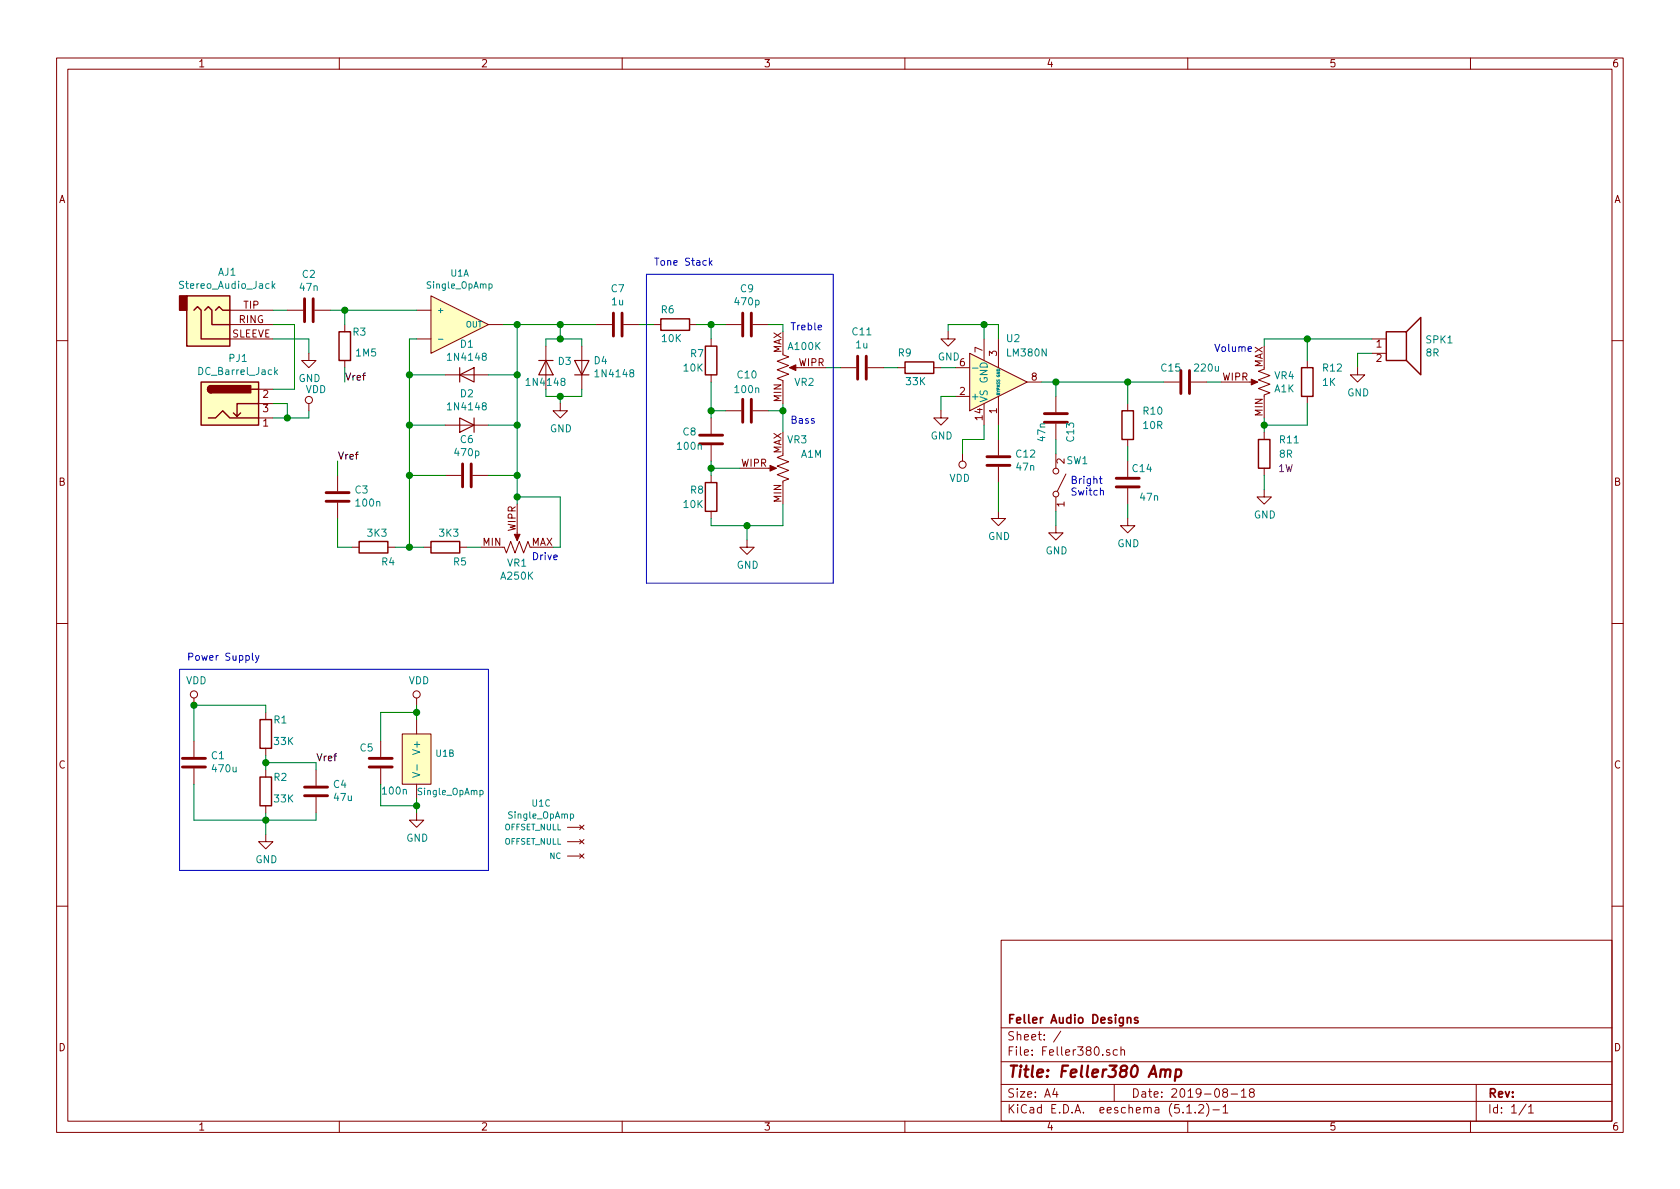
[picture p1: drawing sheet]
EESchema Schematic File Version 4
LIBS:Feller380-cache
EELAYER 29 0
EELAYER END
$Descr A4 11693 8268
encoding utf-8
Sheet 1 1
Title "Feller380 Amp"
Date "2019-08-18"
Rev ""
Comp "Feller Audio Designs"
Comment1 ""
Comment2 ""
Comment3 ""
Comment4 ""
$EndDescr
$Comp
L GuitarPedalStuff:Stereo_Audio_Jack AJ1
U 1 1
P 1450 2250
F 0 "AJ1" H 1582 2617 50  0000 C CNN
F 1 "Stereo_Audio_Jack" H 1582 2526 50  0000 C CNN
F 2 "GuitarPedalStuff:Stereo_Audio_Jack" H 1500 1950 50  0001 C CNN
F 3 "~" H 1500 2250 50  0001 C CNN
	1    1450 2250
	1    0    0    -1  
$EndComp
$Comp
L GuitarPedalStuff:Single_OpAmp U1
U 1 1
P 3200 2250
F 0 "U1" H 3200 1896 45  0000 C CNN
F 1 "Single_OpAmp" H 3200 1980 45  0000 C CNN
F 2 "GuitarPedalStuff:DIP-8_Socket" H 3200 2600 20  0001 C CNN
F 3 "" H 3200 2250 50  0001 C CNN
	1    3200 2250
	1    0    0    1   
$EndComp
$Comp
L GuitarPedalStuff:Single_OpAmp U1
U 2 1
P 2900 5250
F 0 "U1" H 3028 5267 45  0000 L CNN
F 1 "Single_OpAmp" H 2900 5000 45  0000 L CNN
F 2 "GuitarPedalStuff:DIP-8_Socket" H 2900 5600 20  0001 C CNN
F 3 "" H 2900 5250 50  0001 C CNN
	2    2900 5250
	1    0    0    -1  
$EndComp
$Comp
L GuitarPedalStuff:DC_Barrel_Jack PJ1
U 1 1
P 1600 2800
F 0 "PJ1" H 1657 3117 50  0000 C CNN
F 1 "DC_Barrel_Jack" H 1657 3026 50  0000 C CNN
F 2 "GuitarPedalStuff:DC_Barrel_Jack" H 1600 2500 50  0001 C CNN
F 3 "~" H 1650 2760 50  0001 C CNN
	1    1600 2800
	1    0    0    -1  
$EndComp
Wire Wire Line
	1900 2700 2050 2700
Wire Wire Line
	2050 2700 2050 2250
Wire Wire Line
	2050 2250 1900 2250
Wire Wire Line
	1900 2350 2150 2350
Wire Wire Line
	2150 2350 2150 2450
$Comp
L power:GND #PWR03
U 1 1
P 2150 2450
F 0 "#PWR03" H 2150 2200 50  0001 C CNN
F 1 "GND" H 2155 2277 50  0000 C CNN
F 2 "" H 2150 2450 50  0001 C CNN
F 3 "" H 2150 2450 50  0001 C CNN
	1    2150 2450
	1    0    0    -1  
$EndComp
Wire Wire Line
	1900 2900 2000 2900
Wire Wire Line
	2150 2900 2150 2850
$Comp
L Device:C C2
U 1 1
P 2150 2150
F 0 "C2" V 1898 2150 50  0000 C CNN
F 1 "47n" V 1989 2150 50  0000 C CNN
F 2 "Capacitor_THT:C_Rect_L7.2mm_W5.5mm_P5.00mm_FKS2_FKP2_MKS2_MKP2" H 2188 2000 50  0001 C CNN
F 3 "~" H 2150 2150 50  0001 C CNN
	1    2150 2150
	0    1    1    0   
$EndComp
$Comp
L Device:R R3
U 1 1
P 2400 2400
F 0 "R3" H 2450 2500 50  0000 L CNN
F 1 "1M5" H 2470 2355 50  0000 L CNN
F 2 "Resistor_THT:R_Axial_DIN0207_L6.3mm_D2.5mm_P7.62mm_Horizontal" V 2330 2400 50  0001 C CNN
F 3 "~" H 2400 2400 50  0001 C CNN
	1    2400 2400
	1    0    0    -1  
$EndComp
Wire Wire Line
	1900 2150 2000 2150
Wire Wire Line
	2300 2150 2400 2150
Wire Wire Line
	2400 2250 2400 2150
Connection ~ 2400 2150
Wire Wire Line
	2400 2150 2900 2150
$Comp
L Device:D D1
U 1 1
P 3250 2600
F 0 "D1" H 3250 2816 50  0000 C CNN
F 1 "1N4148" H 3250 2725 50  0000 C CNN
F 2 "GuitarPedalStuff:Diode_Socket" H 3250 2600 50  0001 C CNN
F 3 "~" H 3250 2600 50  0001 C CNN
	1    3250 2600
	1    0    0    -1  
$EndComp
$Comp
L Device:D D2
U 1 1
P 3250 2950
F 0 "D2" H 3250 2734 50  0000 C CNN
F 1 "1N4148" H 3250 2825 50  0000 C CNN
F 2 "GuitarPedalStuff:Diode_Socket" H 3250 2950 50  0001 C CNN
F 3 "~" H 3250 2950 50  0001 C CNN
	1    3250 2950
	-1   0    0    1   
$EndComp
$Comp
L Device:C C6
U 1 1
P 3250 3300
F 0 "C6" V 2998 3300 50  0000 C CNN
F 1 "470p" V 3089 3300 50  0000 C CNN
F 2 "Capacitor_THT:C_Rect_L7.2mm_W5.5mm_P5.00mm_FKS2_FKP2_MKS2_MKP2" H 3288 3150 50  0001 C CNN
F 3 "~" H 3250 3300 50  0001 C CNN
	1    3250 3300
	0    1    1    0   
$EndComp
Wire Wire Line
	2900 2350 2850 2350
Wire Wire Line
	2850 2350 2850 2600
Wire Wire Line
	2850 2600 3100 2600
Wire Wire Line
	3400 2600 3600 2600
Wire Wire Line
	3600 2600 3600 2250
Wire Wire Line
	3600 2250 3500 2250
Wire Wire Line
	2850 2600 2850 2950
Wire Wire Line
	2850 2950 3100 2950
Connection ~ 2850 2600
Wire Wire Line
	3400 2950 3600 2950
Wire Wire Line
	3600 2950 3600 2600
Connection ~ 3600 2600
Wire Wire Line
	2850 2950 2850 3300
Wire Wire Line
	2850 3300 3100 3300
Connection ~ 2850 2950
Wire Wire Line
	3400 3300 3600 3300
Wire Wire Line
	3600 3300 3600 2950
Connection ~ 3600 2950
$Comp
L GuitarPedalStuff:Pot VR1
U 1 1
P 3600 3800
F 0 "VR1" V 3487 3800 50  0000 C CNN
F 1 "A250K" V 3396 3800 50  0000 C CNN
F 2 "GuitarPedalStuff:Pot" H 3650 3250 50  0001 C CNN
F 3 "~" H 3600 3800 50  0001 C CNN
	1    3600 3800
	0    1    -1   0   
$EndComp
Wire Wire Line
	3600 3500 3600 3450
Connection ~ 3600 3300
Wire Wire Line
	3850 3800 3900 3800
Wire Wire Line
	3900 3800 3900 3450
Wire Wire Line
	3900 3450 3600 3450
Connection ~ 3600 3450
Wire Wire Line
	3600 3450 3600 3300
$Comp
L Device:R R5
U 1 1
P 3100 3800
F 0 "R5" V 3200 3850 50  0000 L CNN
F 1 "3K3" V 3000 3750 50  0000 L CNN
F 2 "Resistor_THT:R_Axial_DIN0207_L6.3mm_D2.5mm_P7.62mm_Horizontal" V 3030 3800 50  0001 C CNN
F 3 "~" H 3100 3800 50  0001 C CNN
	1    3100 3800
	0    1    1    0   
$EndComp
Wire Wire Line
	3250 3800 3350 3800
Wire Wire Line
	2950 3800 2850 3800
Wire Wire Line
	2850 3800 2850 3300
Connection ~ 2850 3300
$Comp
L Device:R R4
U 1 1
P 2600 3800
F 0 "R4" V 2700 3850 50  0000 L CNN
F 1 "3K3" V 2500 3750 50  0000 L CNN
F 2 "Resistor_THT:R_Axial_DIN0207_L6.3mm_D2.5mm_P7.62mm_Horizontal" V 2530 3800 50  0001 C CNN
F 3 "~" H 2600 3800 50  0001 C CNN
	1    2600 3800
	0    1    1    0   
$EndComp
Wire Wire Line
	2450 3800 2350 3800
$Comp
L Device:C C3
U 1 1
P 2350 3450
F 0 "C3" H 2235 3404 50  0000 R CNN
F 1 "100n" H 2235 3495 50  0000 R CNN
F 2 "Capacitor_THT:C_Rect_L7.2mm_W5.5mm_P5.00mm_FKS2_FKP2_MKS2_MKP2" H 2388 3300 50  0001 C CNN
F 3 "~" H 2350 3450 50  0001 C CNN
	1    2350 3450
	-1   0    0    1   
$EndComp
Wire Wire Line
	2350 3600 2350 3800
Wire Wire Line
	2350 3300 2350 3200
Text Label 2350 3200 0    50   ~ 0
Vref
Wire Wire Line
	2900 5000 2900 4950
Wire Wire Line
	2900 5550 2900 5600
$Comp
L power:GND #PWR06
U 1 1
P 2900 5650
F 0 "#PWR06" H 2900 5400 50  0001 C CNN
F 1 "GND" H 2905 5477 50  0000 C CNN
F 2 "" H 2900 5650 50  0001 C CNN
F 3 "" H 2900 5650 50  0001 C CNN
	1    2900 5650
	1    0    0    -1  
$EndComp
$Comp
L Device:C C7
U 1 1
P 4300 2250
F 0 "C7" V 4048 2250 50  0000 C CNN
F 1 "1u" V 4139 2250 50  0000 C CNN
F 2 "Capacitor_THT:C_Rect_L7.2mm_W5.5mm_P5.00mm_FKS2_FKP2_MKS2_MKP2" H 4338 2100 50  0001 C CNN
F 3 "~" H 4300 2250 50  0001 C CNN
	1    4300 2250
	0    1    1    0   
$EndComp
Connection ~ 3600 2250
$Comp
L Device:R R9
U 1 1
P 6400 2550
F 0 "R9" V 6500 2600 50  0000 L CNN
F 1 "33K" V 6300 2500 50  0000 L CNN
F 2 "Resistor_THT:R_Axial_DIN0207_L6.3mm_D2.5mm_P7.62mm_Horizontal" V 6330 2550 50  0001 C CNN
F 3 "~" H 6400 2550 50  0001 C CNN
	1    6400 2550
	0    -1   -1   0   
$EndComp
Wire Wire Line
	6150 2550 6250 2550
$Comp
L GuitarPedalStuff:LM380N U2
U 1 1
P 6950 2650
F 0 "U2" H 7000 2350 50  0000 L CNN
F 1 "LM380N" H 7000 2450 50  0000 L CNN
F 2 "Package_DIP:DIP-14_W7.62mm_Socket" H 7300 2200 50  0001 C CIN
F 3 "http://www.ti.com/lit/ds/symlink/lm380.pdf" H 6950 2650 50  0001 C CNN
	1    6950 2650
	1    0    0    1   
$EndComp
Wire Wire Line
	6550 2550 6650 2550
Wire Wire Line
	6650 2750 6550 2750
Wire Wire Line
	6550 2750 6550 2850
$Comp
L power:GND #PWR09
U 1 1
P 6550 2850
F 0 "#PWR09" H 6550 2600 50  0001 C CNN
F 1 "GND" H 6555 2677 50  0000 C CNN
F 2 "" H 6550 2850 50  0001 C CNN
F 3 "" H 6550 2850 50  0001 C CNN
	1    6550 2850
	1    0    0    -1  
$EndComp
$Comp
L Device:C C12
U 1 1
P 6950 3200
F 0 "C12" H 6835 3154 50  0000 R CNN
F 1 "47n" H 6835 3245 50  0000 R CNN
F 2 "Capacitor_THT:C_Rect_L7.2mm_W5.5mm_P5.00mm_FKS2_FKP2_MKS2_MKP2" H 6988 3050 50  0001 C CNN
F 3 "~" H 6950 3200 50  0001 C CNN
	1    6950 3200
	-1   0    0    1   
$EndComp
$Comp
L Device:C C13
U 1 1
P 7350 2900
F 0 "C13" V 7450 2800 50  0000 C CNN
F 1 "47n" V 7250 2800 50  0000 C CNN
F 2 "Capacitor_THT:C_Rect_L7.2mm_W5.5mm_P5.00mm_FKS2_FKP2_MKS2_MKP2" H 7388 2750 50  0001 C CNN
F 3 "~" H 7350 2900 50  0001 C CNN
	1    7350 2900
	1    0    0    -1  
$EndComp
Wire Wire Line
	6950 3050 6950 2950
$Comp
L power:GND #PWR012
U 1 1
P 6950 3550
F 0 "#PWR012" H 6950 3300 50  0001 C CNN
F 1 "GND" H 6955 3377 50  0000 C CNN
F 2 "" H 6950 3550 50  0001 C CNN
F 3 "" H 6950 3550 50  0001 C CNN
	1    6950 3550
	1    0    0    -1  
$EndComp
$Comp
L Switch:SW_SPST SW1
U 1 1
P 7350 3350
F 0 "SW1" V 7500 3500 50  0000 C CNN
F 1 "SW_SPST" V 7300 3600 50  0001 C CNN
F 2 "Connector_Wire:SolderWirePad_1x02_P3.81mm_Drill0.8mm" H 7350 3350 50  0001 C CNN
F 3 "~" H 7350 3350 50  0001 C CNN
	1    7350 3350
	0    1    -1   0   
$EndComp
Wire Wire Line
	6850 2350 6850 2250
Wire Wire Line
	6850 2250 6600 2250
Wire Wire Line
	6600 2250 6600 2300
$Comp
L power:GND #PWR010
U 1 1
P 6600 2300
F 0 "#PWR010" H 6600 2050 50  0001 C CNN
F 1 "GND" H 6605 2127 50  0000 C CNN
F 2 "" H 6600 2300 50  0001 C CNN
F 3 "" H 6600 2300 50  0001 C CNN
	1    6600 2300
	1    0    0    -1  
$EndComp
Wire Wire Line
	6950 2350 6950 2250
Wire Wire Line
	6950 2250 6850 2250
Connection ~ 6850 2250
Wire Wire Line
	6850 2950 6850 3050
Wire Wire Line
	6850 3050 6700 3050
Wire Wire Line
	6700 3050 6700 3150
$Comp
L Device:R R10
U 1 1
P 7850 2950
F 0 "R10" H 7950 3050 50  0000 L CNN
F 1 "10R" H 7950 2950 50  0000 L CNN
F 2 "Resistor_THT:R_Axial_DIN0207_L6.3mm_D2.5mm_P7.62mm_Horizontal" V 7780 2950 50  0001 C CNN
F 3 "~" H 7850 2950 50  0001 C CNN
	1    7850 2950
	1    0    0    -1  
$EndComp
$Comp
L Device:C C14
U 1 1
P 7850 3350
F 0 "C14" H 7950 3450 50  0000 C CNN
F 1 "47n" H 8000 3250 50  0000 C CNN
F 2 "Capacitor_THT:C_Rect_L7.2mm_W5.5mm_P5.00mm_FKS2_FKP2_MKS2_MKP2" H 7888 3200 50  0001 C CNN
F 3 "~" H 7850 3350 50  0001 C CNN
	1    7850 3350
	1    0    0    -1  
$EndComp
Wire Wire Line
	7850 2650 7850 2800
Wire Wire Line
	7850 3100 7850 3200
Wire Wire Line
	7850 3500 7850 3600
$Comp
L power:GND #PWR013
U 1 1
P 7850 3600
F 0 "#PWR013" H 7850 3350 50  0001 C CNN
F 1 "GND" H 7855 3427 50  0000 C CNN
F 2 "" H 7850 3600 50  0001 C CNN
F 3 "" H 7850 3600 50  0001 C CNN
	1    7850 3600
	1    0    0    -1  
$EndComp
$Comp
L GuitarPedalStuff:Pot VR4
U 1 1
P 8800 2650
F 0 "VR4" H 8732 2696 50  0000 R CNN
F 1 "A1K" H 8732 2605 50  0000 R CNN
F 2 "GuitarPedalStuff:Pot" H 8850 2100 50  0001 C CNN
F 3 "~" H 8800 2650 50  0001 C CNN
	1    8800 2650
	-1   0    0    -1  
$EndComp
$Comp
L Device:R R11
U 1 1
P 8800 3150
F 0 "R11" H 8900 3250 50  0000 L CNN
F 1 "8R" H 8900 3150 50  0000 L CNN
F 2 "Resistor_THT:R_Axial_DIN0207_L6.3mm_D2.5mm_P7.62mm_Horizontal" V 8730 3150 50  0001 C CNN
F 3 "~" H 8800 3150 50  0001 C CNN
F 4 "1W" H 8950 3050 50  0000 C CNN "Power"
	1    8800 3150
	1    0    0    -1  
$EndComp
Wire Wire Line
	8800 3000 8800 2950
$Comp
L power:GND #PWR014
U 1 1
P 8800 3400
F 0 "#PWR014" H 8800 3150 50  0001 C CNN
F 1 "GND" H 8805 3227 50  0000 C CNN
F 2 "" H 8800 3400 50  0001 C CNN
F 3 "" H 8800 3400 50  0001 C CNN
	1    8800 3400
	1    0    0    -1  
$EndComp
Wire Wire Line
	8800 3400 8800 3300
$Comp
L Device:R R12
U 1 1
P 9100 2650
F 0 "R12" H 9200 2750 50  0000 L CNN
F 1 "1K" H 9200 2650 50  0000 L CNN
F 2 "Resistor_THT:R_Axial_DIN0207_L6.3mm_D2.5mm_P7.62mm_Horizontal" V 9030 2650 50  0001 C CNN
F 3 "~" H 9100 2650 50  0001 C CNN
	1    9100 2650
	1    0    0    -1  
$EndComp
Wire Wire Line
	8800 2950 9100 2950
Wire Wire Line
	9100 2950 9100 2800
Connection ~ 8800 2950
Wire Wire Line
	8800 2950 8800 2900
Wire Wire Line
	9100 2500 9100 2350
Wire Wire Line
	9100 2350 8800 2350
Wire Wire Line
	8800 2350 8800 2400
$Comp
L Device:C C15
U 1 1
P 8250 2650
F 0 "C15" V 8150 2550 50  0000 C CNN
F 1 "220u" V 8150 2800 50  0000 C CNN
F 2 "Capacitor_THT:C_Radial_D5.0mm_H5.0mm_P2.00mm" H 8288 2500 50  0001 C CNN
F 3 "~" H 8250 2650 50  0001 C CNN
	1    8250 2650
	0    1    1    0   
$EndComp
Wire Wire Line
	7850 2650 8100 2650
Wire Wire Line
	8400 2650 8500 2650
$Comp
L Device:Speaker SPK1
U 1 1
P 9750 2350
F 0 "SPK1" H 9920 2346 50  0000 L CNN
F 1 "8R" H 9920 2255 50  0000 L CNN
F 2 "Connector_Wire:SolderWirePad_1x02_P3.81mm_Drill0.8mm" H 9750 2150 50  0001 C CNN
F 3 "~" H 9740 2300 50  0001 C CNN
	1    9750 2350
	1    0    0    -1  
$EndComp
Wire Wire Line
	9100 2350 9550 2350
Connection ~ 9100 2350
Wire Wire Line
	9550 2450 9450 2450
Wire Wire Line
	9450 2450 9450 2550
$Comp
L power:GND #PWR015
U 1 1
P 9450 2550
F 0 "#PWR015" H 9450 2300 50  0001 C CNN
F 1 "GND" H 9455 2377 50  0000 C CNN
F 2 "" H 9450 2550 50  0001 C CNN
F 3 "" H 9450 2550 50  0001 C CNN
	1    9450 2550
	1    0    0    -1  
$EndComp
$Comp
L Device:C C1
U 1 1
P 1350 5300
F 0 "C1" H 1235 5254 50  0000 R CNN
F 1 "470u" H 1235 5345 50  0000 R CNN
F 2 "Capacitor_THT:C_Radial_D5.0mm_H5.0mm_P2.00mm" H 1388 5150 50  0001 C CNN
F 3 "~" H 1350 5300 50  0001 C CNN
	1    1350 5300
	-1   0    0    1   
$EndComp
$Comp
L Device:R R1
U 1 1
P 1850 5100
F 0 "R1" H 1900 5200 50  0000 L CNN
F 1 "33K" H 1900 5050 50  0000 L CNN
F 2 "Resistor_THT:R_Axial_DIN0207_L6.3mm_D2.5mm_P7.62mm_Horizontal" V 1780 5100 50  0001 C CNN
F 3 "~" H 1850 5100 50  0001 C CNN
	1    1850 5100
	1    0    0    -1  
$EndComp
$Comp
L Device:R R2
U 1 1
P 1850 5500
F 0 "R2" H 1900 5600 50  0000 L CNN
F 1 "33K" H 1900 5450 50  0000 L CNN
F 2 "Resistor_THT:R_Axial_DIN0207_L6.3mm_D2.5mm_P7.62mm_Horizontal" V 1780 5500 50  0001 C CNN
F 3 "~" H 1850 5500 50  0001 C CNN
	1    1850 5500
	1    0    0    -1  
$EndComp
Wire Wire Line
	1350 5150 1350 4900
Wire Wire Line
	1350 4900 1850 4900
Wire Wire Line
	1850 4900 1850 4950
Wire Wire Line
	1350 5450 1350 5700
Wire Wire Line
	1350 5700 1850 5700
Wire Wire Line
	1850 5700 1850 5650
Wire Wire Line
	1850 5350 1850 5300
$Comp
L Device:C C4
U 1 1
P 2200 5500
F 0 "C4" H 2085 5454 50  0000 R CNN
F 1 "47u" H 2085 5545 50  0000 R CNN
F 2 "Capacitor_THT:C_Radial_D5.0mm_H5.0mm_P2.00mm" H 2238 5350 50  0001 C CNN
F 3 "~" H 2200 5500 50  0001 C CNN
	1    2200 5500
	-1   0    0    1   
$EndComp
Wire Wire Line
	1850 5300 2200 5300
Wire Wire Line
	2200 5300 2200 5350
Connection ~ 1850 5300
Wire Wire Line
	1850 5300 1850 5250
Wire Wire Line
	1850 5700 2200 5700
Wire Wire Line
	2200 5700 2200 5650
Connection ~ 1850 5700
$Comp
L power:GND #PWR02
U 1 1
P 1850 5800
F 0 "#PWR02" H 1850 5550 50  0001 C CNN
F 1 "GND" H 1855 5627 50  0000 C CNN
F 2 "" H 1850 5800 50  0001 C CNN
F 3 "" H 1850 5800 50  0001 C CNN
	1    1850 5800
	1    0    0    -1  
$EndComp
Wire Wire Line
	1850 5700 1850 5800
Text Label 2200 5300 0    50   ~ 0
Vref
$Comp
L power:VDD #PWR01
U 1 1
P 1350 4900
F 0 "#PWR01" H 1350 4750 50  0001 C CNN
F 1 "VDD" H 1367 5073 50  0000 C CNN
F 2 "" H 1350 4900 50  0001 C CNN
F 3 "" H 1350 4900 50  0001 C CNN
	1    1350 4900
	1    0    0    -1  
$EndComp
Connection ~ 1350 4900
$Comp
L power:VDD #PWR05
U 1 1
P 2900 4900
F 0 "#PWR05" H 2900 4750 50  0001 C CNN
F 1 "VDD" H 2917 5073 50  0000 C CNN
F 2 "" H 2900 4900 50  0001 C CNN
F 3 "" H 2900 4900 50  0001 C CNN
	1    2900 4900
	1    0    0    -1  
$EndComp
$Comp
L power:VDD #PWR011
U 1 1
P 6700 3150
F 0 "#PWR011" H 6700 3000 50  0001 C CNN
F 1 "VDD" H 6718 3323 50  0000 C CNN
F 2 "" H 6700 3150 50  0001 C CNN
F 3 "" H 6700 3150 50  0001 C CNN
	1    6700 3150
	-1   0    0    1   
$EndComp
$Comp
L power:VDD #PWR04
U 1 1
P 2150 2850
F 0 "#PWR04" H 2150 2700 50  0001 C CNN
F 1 "VDD" H 2200 3000 50  0000 C CNN
F 2 "" H 2150 2850 50  0001 C CNN
F 3 "" H 2150 2850 50  0001 C CNN
	1    2150 2850
	1    0    0    -1  
$EndComp
Wire Notes Line style solid
	1250 4650 1250 6050
Wire Notes Line style solid
	1250 6050 3400 6050
Wire Notes Line style solid
	3400 6050 3400 4650
Wire Notes Line style solid
	3400 4650 1250 4650
Text Notes 1300 4600 0    50   ~ 0
Power Supply
$Comp
L Device:D D3
U 1 1
P 3800 2550
F 0 "D3" V 3754 2629 50  0000 L CNN
F 1 "1N4148" V 3900 2400 50  0000 L CNN
F 2 "GuitarPedalStuff:Diode_Socket" H 3800 2550 50  0001 C CNN
F 3 "~" H 3800 2550 50  0001 C CNN
	1    3800 2550
	0    1    1    0   
$EndComp
$Comp
L Device:D D4
U 1 1
P 4050 2550
F 0 "D4" V 4096 2471 50  0000 R CNN
F 1 "1N4148" V 4005 2471 50  0000 R CNN
F 2 "GuitarPedalStuff:Diode_Socket" H 4050 2550 50  0001 C CNN
F 3 "~" H 4050 2550 50  0001 C CNN
	1    4050 2550
	0    -1   -1   0   
$EndComp
Wire Wire Line
	3800 2400 3800 2350
Wire Wire Line
	3800 2350 3900 2350
Wire Wire Line
	4050 2350 4050 2400
Wire Wire Line
	3800 2700 3800 2750
Wire Wire Line
	3800 2750 3900 2750
Wire Wire Line
	4050 2750 4050 2700
Connection ~ 3900 2350
Wire Wire Line
	3900 2350 4050 2350
Wire Wire Line
	3900 2750 3900 2800
Connection ~ 3900 2750
Wire Wire Line
	3900 2750 4050 2750
Wire Wire Line
	2400 2550 2400 2650
Text Label 2400 2650 0    50   ~ 0
Vref
$Comp
L power:GND #PWR07
U 1 1
P 3900 2800
F 0 "#PWR07" H 3900 2550 50  0001 C CNN
F 1 "GND" H 3905 2627 50  0000 C CNN
F 2 "" H 3900 2800 50  0001 C CNN
F 3 "" H 3900 2800 50  0001 C CNN
	1    3900 2800
	1    0    0    -1  
$EndComp
Wire Wire Line
	1900 2800 2000 2800
Wire Wire Line
	2000 2800 2000 2900
Connection ~ 2000 2900
Wire Wire Line
	2000 2900 2150 2900
Text Notes 3700 3900 0    50   ~ 0
Drive\n
Text Notes 8450 2450 0    50   ~ 0
Volume
Text Notes 7450 3450 0    50   ~ 0
Bright\nSwitch
Wire Wire Line
	3600 2250 3900 2250
Wire Wire Line
	3900 2250 3900 2350
Connection ~ 3900 2250
Wire Wire Line
	3900 2250 4150 2250
$Comp
L Device:C C5
U 1 1
P 2650 5300
F 0 "C5" H 2800 5200 50  0000 R CNN
F 1 "100n" H 2650 5500 50  0000 R CNN
F 2 "Capacitor_THT:C_Disc_D3.8mm_W2.6mm_P2.50mm" H 2688 5150 50  0001 C CNN
F 3 "~" H 2650 5300 50  0001 C CNN
	1    2650 5300
	-1   0    0    1   
$EndComp
Wire Wire Line
	2650 5150 2650 4950
Wire Wire Line
	2650 4950 2900 4950
Connection ~ 2900 4950
Wire Wire Line
	2900 4950 2900 4900
Wire Wire Line
	2650 5450 2650 5600
Wire Wire Line
	2650 5600 2900 5600
Connection ~ 2900 5600
Wire Wire Line
	2900 5600 2900 5650
$Comp
L GuitarPedalStuff:Single_OpAmp U1
U 3 1
P 4050 5900
F 0 "U1" H 3767 6220 45  0000 C CNN
F 1 "Single_OpAmp" H 3767 6136 45  0000 C CNN
F 2 "GuitarPedalStuff:DIP-8_Socket" H 4050 6250 20  0001 C CNN
F 3 "" H 4050 5900 50  0001 C CNN
	3    4050 5900
	1    0    0    -1  
$EndComp
$Comp
L Device:R R6
U 1 1
P 4700 2250
F 0 "R6" V 4800 2250 50  0000 L CNN
F 1 "10K" V 4600 2200 50  0000 L CNN
F 2 "Resistor_THT:R_Axial_DIN0207_L6.3mm_D2.5mm_P7.62mm_Horizontal" V 4630 2250 50  0001 C CNN
F 3 "~" H 4700 2250 50  0001 C CNN
	1    4700 2250
	0    -1   -1   0   
$EndComp
Wire Wire Line
	4450 2250 4550 2250
$Comp
L Device:R R7
U 1 1
P 4950 2500
F 0 "R7" H 4800 2550 50  0000 L CNN
F 1 "10K" H 4750 2450 50  0000 L CNN
F 2 "Resistor_THT:R_Axial_DIN0207_L6.3mm_D2.5mm_P7.62mm_Horizontal" V 4880 2500 50  0001 C CNN
F 3 "~" H 4950 2500 50  0001 C CNN
	1    4950 2500
	1    0    0    -1  
$EndComp
$Comp
L Device:R R8
U 1 1
P 4950 3450
F 0 "R8" H 4800 3500 50  0000 L CNN
F 1 "10K" H 4750 3400 50  0000 L CNN
F 2 "Resistor_THT:R_Axial_DIN0207_L6.3mm_D2.5mm_P7.62mm_Horizontal" V 4880 3450 50  0001 C CNN
F 3 "~" H 4950 3450 50  0001 C CNN
	1    4950 3450
	1    0    0    -1  
$EndComp
$Comp
L Device:C C8
U 1 1
P 4950 3050
F 0 "C8" H 5100 3000 50  0000 C CNN
F 1 "100n" H 5100 3100 50  0000 C CNN
F 2 "Capacitor_THT:C_Rect_L7.2mm_W5.5mm_P5.00mm_FKS2_FKP2_MKS2_MKP2" H 4988 2900 50  0001 C CNN
F 3 "~" H 4950 3050 50  0001 C CNN
	1    4950 3050
	-1   0    0    1   
$EndComp
$Comp
L Device:C C9
U 1 1
P 5200 2250
F 0 "C9" V 4948 2250 50  0000 C CNN
F 1 "470p" V 5039 2250 50  0000 C CNN
F 2 "Capacitor_THT:C_Rect_L7.2mm_W5.5mm_P5.00mm_FKS2_FKP2_MKS2_MKP2" H 5238 2100 50  0001 C CNN
F 3 "~" H 5200 2250 50  0001 C CNN
	1    5200 2250
	0    1    1    0   
$EndComp
$Comp
L Device:C C10
U 1 1
P 5200 2850
F 0 "C10" V 4948 2850 50  0000 C CNN
F 1 "100n" V 5050 2850 50  0000 C CNN
F 2 "Capacitor_THT:C_Rect_L7.2mm_W5.5mm_P5.00mm_FKS2_FKP2_MKS2_MKP2" H 5238 2700 50  0001 C CNN
F 3 "~" H 5200 2850 50  0001 C CNN
	1    5200 2850
	0    1    1    0   
$EndComp
$Comp
L GuitarPedalStuff:Pot VR2
U 1 1
P 5450 2550
F 0 "VR2" H 5600 2450 50  0000 C CNN
F 1 "A100K" H 5600 2700 50  0000 C CNN
F 2 "GuitarPedalStuff:Pot" H 5500 2000 50  0001 C CNN
F 3 "~" H 5450 2550 50  0001 C CNN
	1    5450 2550
	1    0    0    -1  
$EndComp
$Comp
L GuitarPedalStuff:Pot VR3
U 1 1
P 5450 3250
F 0 "VR3" H 5350 3450 50  0000 C CNN
F 1 "A1M" H 5250 3350 50  0000 C CNN
F 2 "GuitarPedalStuff:Pot" H 5500 2700 50  0001 C CNN
F 3 "~" H 5450 3250 50  0001 C CNN
	1    5450 3250
	-1   0    0    -1  
$EndComp
Wire Wire Line
	4850 2250 4950 2250
Wire Wire Line
	4950 2250 4950 2350
Connection ~ 4950 2250
Wire Wire Line
	4950 2250 5050 2250
Wire Wire Line
	4950 3250 5150 3250
Wire Wire Line
	4950 3250 4950 3300
Wire Wire Line
	4950 3650 5200 3650
Wire Wire Line
	5350 2250 5450 2250
Wire Wire Line
	5450 2250 5450 2300
$Comp
L power:GND #PWR08
U 1 1
P 5200 3750
F 0 "#PWR08" H 5200 3500 50  0001 C CNN
F 1 "GND" H 5205 3577 50  0000 C CNN
F 2 "" H 5200 3750 50  0001 C CNN
F 3 "" H 5200 3750 50  0001 C CNN
	1    5200 3750
	1    0    0    -1  
$EndComp
Wire Wire Line
	5200 3750 5200 3650
Connection ~ 5200 3650
Wire Wire Line
	5200 3650 5450 3650
$Comp
L Device:C C11
U 1 1
P 6000 2550
F 0 "C11" V 5748 2550 50  0000 C CNN
F 1 "1u" V 5839 2550 50  0000 C CNN
F 2 "Capacitor_THT:C_Rect_L7.2mm_W5.5mm_P5.00mm_FKS2_FKP2_MKS2_MKP2" H 6038 2400 50  0001 C CNN
F 3 "~" H 6000 2550 50  0001 C CNN
	1    6000 2550
	0    1    1    0   
$EndComp
Wire Wire Line
	5750 2550 5850 2550
Wire Wire Line
	4950 2850 5050 2850
Wire Wire Line
	4950 2850 4950 2900
Wire Wire Line
	5350 2850 5450 2850
Wire Wire Line
	5450 2850 5450 3000
Wire Wire Line
	4950 3200 4950 3250
Connection ~ 4950 3250
Wire Wire Line
	4950 2650 4950 2850
Connection ~ 4950 2850
Wire Wire Line
	5450 2800 5450 2850
Connection ~ 5450 2850
Wire Wire Line
	4950 3600 4950 3650
Wire Wire Line
	5450 3500 5450 3650
Text Notes 5500 2300 0    50   ~ 0
Treble
Text Notes 5500 2950 0    50   ~ 0
Bass
Wire Notes Line style solid
	5800 1900 5800 4050
Wire Notes Line style solid
	5800 4050 4500 4050
Wire Notes Line style solid
	4500 4050 4500 1900
Wire Notes Line style solid
	4500 1900 5800 1900
Text Notes 4550 1850 0    50   ~ 0
Tone Stack
Wire Wire Line
	2750 3800 2850 3800
Connection ~ 2850 3800
Wire Wire Line
	7250 2650 7350 2650
Wire Wire Line
	7350 2750 7350 2650
Wire Wire Line
	7350 3050 7350 3150
Wire Wire Line
	6950 3350 6950 3550
$Comp
L power:GND #PWR0101
U 1 1
P 7350 3650
F 0 "#PWR0101" H 7350 3400 50  0001 C CNN
F 1 "GND" H 7355 3477 50  0000 C CNN
F 2 "" H 7350 3650 50  0001 C CNN
F 3 "" H 7350 3650 50  0001 C CNN
	1    7350 3650
	1    0    0    -1  
$EndComp
Wire Wire Line
	7350 3550 7350 3650
Wire Wire Line
	7350 2650 7850 2650
Connection ~ 7350 2650
Connection ~ 7850 2650
$EndSCHEMATC
